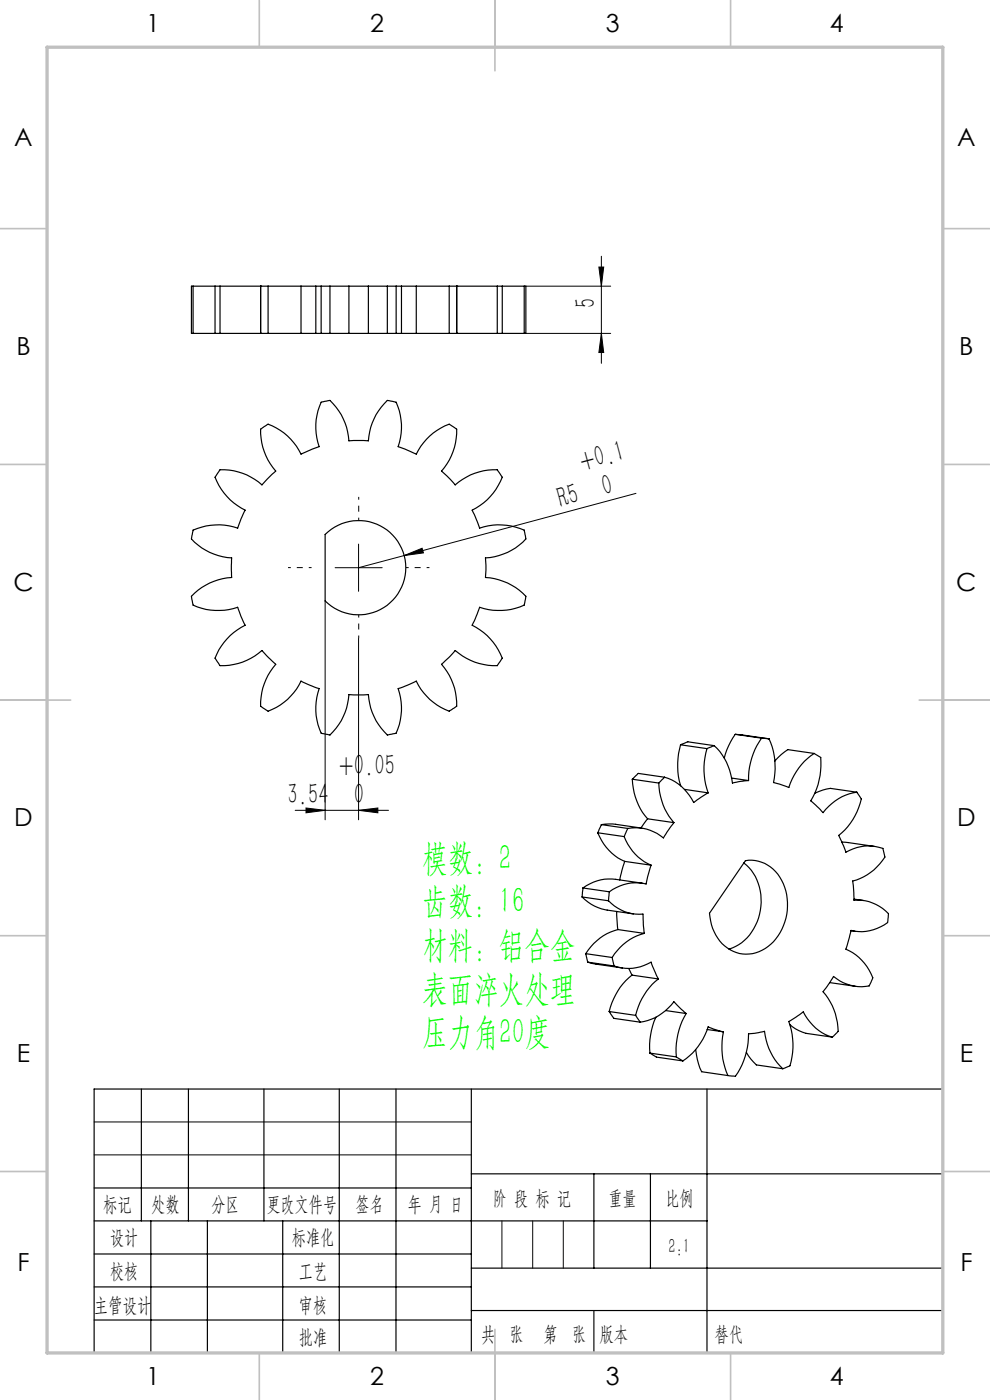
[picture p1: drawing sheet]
<svg xmlns="http://www.w3.org/2000/svg" width="210mm" height="297mm" viewBox="0 0 210 297" stroke-linecap="round" stroke-linejoin="round" font-family="sans-serif">
<g fill="none" stroke="#000" stroke-width=".25">
<path d="M41 70.7h4.6M41 60.7h4.6M41 60.7h-.4v10h.4M41 60.7v10M45.6 70.7h1.1M45.6 60.7h1.1M45.6 60.7v10M46.7 70.7h8.6M46.7 60.7h8.6M46.7 60.7v10M55.3 70.7h1.6M55.3 60.7h1.6"/>
<path d="M55.3 70.7h.1M55.3 60.7h.1M55.3 60.7v10M56.9 70.7h7M56.9 60.7h7M56.9 60.7v10M63.9 70.7h3.1M63.9 60.7h3.1M63.9 60.7v10M67 70.7h1.1M67 60.7h1.1M67 60.7v10"/>
<path d="M68.1 60.7h1.9M68.1 70.7h1.9M68.1 60.7v10M70 60.7h4M70 70.7h4M70 60.7v10M74 70.7h4.1M74 60.7h4.1M74 60.7v10M78.1 70.7h4.1M78.1 60.7h4.1M78.1 60.7v10"/>
<path d="M82.2 70.7h1.8M82.2 60.7h1.8M82.2 60.7v10M84 70.7h1.2M84 60.7h1.2M84 60.7v10M85.2 70.7h3.1M85.2 60.7h3.1M85.2 60.7v10M88.3 70.7h7M88.3 60.7h7M88.3 60.7v10"/>
<path d="M95.3 70.7h1.6M95.3 60.7h1.6M95.3 60.7v10M96.9 70.7h.1M96.9 60.7h.1M96.9 70.7h8.6M96.9 60.7h8.6M96.9 60.7v10M105.5 70.7h1M105.5 60.7h1M105.5 60.7v10M106.5 70.7h4.7"/>
<path d="M106.5 60.7h4.7M106.5 60.7v10M111.2 60.7h.3v10h-.3M111.2 60.7v10M55.3 91l1.6-1a12.5 12.5 0 0 1 7 6.3l3.8-1.5a12.6 12.6 0 0 1 .4-9.5l1.9-.4a13 13 0 0 1 4 8.6h4.1a13 13 0 0 1 4.1-8.6l1.8 .4a12.6 12.6 0 0 1 .5 9.5l3.8 1.5a12.5 12.5 0 0 1 7-6.3l1.6 1a13 13 0 0 1-3.2 8.9l2.9 3a12.8 12.8 0 0 1 8.9-3.2l1 1.5a13.1 13.1 0 0 1-6.3 7l1.5 3.8a13.1 13.1 0 0 1 9.5 .5l.3 1.8a12.4 12.4 0 0 1-8.5 4.1v4.1a12.6 12.6 0 0 1 8.5 4l-.3 1.9a12.9 12.9 0 0 1-9.5 .4l-1.5 3.8a13.1 13.1 0 0 1 6.3 7l-1 1.6a12.8 12.8 0 0 1-8.9-3.2l-2.9 2.9a13 13 0 0 1 3.2 8.9l-1.6 1.1a12.4 12.4 0 0 1-7-6.4l-3.8 1.6a12.7 12.7 0 0 1-.5 9.4l-1.8 .4a13 13 0 0 1-4.1-8.5h-4.1a13 13 0 0 1-4 8.5l-1.9-.4a12.7 12.7 0 0 1-.4-9.4l-3.8-1.6a12.4 12.4 0 0 1-7 6.4l-1.6-1.1a13 13 0 0 1 3.2-8.9l-2.9-2.9a12.6 12.6 0 0 1-8.9 3.2l-1.1-1.6a13.1 13.1 0 0 1 6.4-7l-1.6-3.8a12.9 12.9 0 0 1-9.4-.4l-.4-1.9a12.6 12.6 0 0 1 8.5-4v-4.1a12.4 12.4 0 0 1-8.5-4.1l.4-1.8a13.1 13.1 0 0 1 9.4-.5l1.6-3.8a13.1 13.1 0 0 1-6.4-7l1.1-1.5a12.6 12.6 0 0 1 8.9 3.2l2.9-3a13 13 0 0 1-3.2-8.9zM69 113.4a10 10 0 0 1 14.1-.1 10 10 0 0 1 0 14.2 10 10 0 0 1-14.1 0zM144.4 158a15.5 15.5 0 0 0 0 8.7M144.4 158l1.5-.6 5.6 .8M144.4 158l5.6 .8M150 158.8a14.9 14.9 0 0 0 .2 9.4M151.5 158.2l-1.5 .6M151.5 158.2a12.4 12.4 0 0 1 3.9 7.9l3.4-.5"/>
<path d="M156 155.8l-1.4 2.4-1 2.6M156 155.8l7.1 .9M156 155.8l5.5 .8M161.5 156.6a15.1 15.1 0 0 0-2.7 9M161.5 156.6l1.6 .1M163.1 156.7a14.5 14.5 0 0 1 1 9.3l3.2 1.1a13.3 13.3 0 0 1 5.4-7.3M172.7 159.8l1.4 .9a15.6 15.6 0 0 1-2.1 9.2l2.6 2.5a10.9 10.9 0 0 1 7.2-4.3M172.7 159.8l-5.6-.8-1.4 1.1-1.3 1.4M126.8 176.7a11 11 0 0 0 5.7 6M126.8 176.7l5.6 .8M127.6 174.9l-.8 1.8M127.6 174.9l2.4-.1 6.1 .9"/>
<path d="M127.6 174.9l5.6 .9M132.4 177.5a10.7 10.7 0 0 0 5.7 6M133.2 175.8l-.8 1.7M134.1 165.3a13.4 13.4 0 0 0 3.3 8.4M134.1 165.3l5.6 .8M137.4 173.7l-1.5 1.9M137.4 173.7l5.5 .8M139.7 166.1a13.1 13.1 0 0 0 3.2 8.4M141 164.9l-1.3 1.2M141 164.9a10 10 0 0 1 6.1 5.3l3.1-2M141 164.9l-5.6-.8-1.3 1.2M142.9 174.5l-2.2 3.3a9 9 0 0 0-7.5-2"/>
<path d="M145.2 167.5l5 .7M155.2 165.1l3.6 .5M178.6 178.6l6.9 1M181.8 168.1l.9 1.4a13.6 13.6 0 0 1-4.8 7.7l1.5 3.6a9.2 9.2 0 0 1 7.9-.8l.4 1.8a11.7 11.7 0 0 1-6.8 5.1l.3 4.1a9.1 9.1 0 0 1 7.3 2.8l-.2 1.9a9.2 9.2 0 0 1-7.8 1.7l-1.1 4a10.7 10.7 0 0 1 5.7 6l-.7 1.8a9.1 9.1 0 0 1-7.6-2.1l-2.2 3.3a13.1 13.1 0 0 1 3.2 8.4l-1.2 1.2M181.8 168.1l-5.7-.9-1.5 .4-1.8 .7M123.5 190.3a9.4 9.4 0 0 0 5.3 2.8l5.6 .8M123.5 190.3l5.6 .8M123.6 188.4l-.1 1.9M123.6 188.4l5.7 .8M129.1 191.1a8.8 8.8 0 0 0 7.3 2.8l.3 4.1M129.3 189.2l-.2 1.9M130.8 193.4l.3 3.8"/>
<path d="M131.1 197.2a11.3 11.3 0 0 0-6.9 5.1M131.1 197.2l5.6 .8M132.5 182.7l-1.1 4M132.5 182.7l5.6 .8M136.2 187.4l-5.6-.9a9.4 9.4 0 0 0-7 1.9M136.7 198a11.3 11.3 0 0 0-6.8 5.1M138.1 183.5l-1 4a9.3 9.3 0 0 0-7.8 1.7M157.8 183.1a11 11 0 0 1 1.7 14.6 8.7 8.7 0 0 1-4.9 3.7M158.1 182.6a7.6 7.6 0 0 1 8.3 5.6 11.4 11.4 0 0 1-4.1 13 7.3 7.3 0 0 1-10.8-3.5l-.6-1.5-.4-2.5zM180.5 197.4l.9 .2M181.2 190.7l2 .3M124.2 202.3l.5 1.8"/>
<path d="M124.2 202.3l5.7 .8M124.7 204.1l1.5 .4 5.8 .8M124.7 204.1l5.6 .8M129.2 214.6l1 1.4 5.6 .8M129.2 214.6l5.6 .8M129.9 203.1l.4 1.8M130.3 204.9a9.1 9.1 0 0 0 7.8-.8l1.6 3.6M133.4 205.5l.7 1.4M134.1 206.9a13.9 13.9 0 0 0-4.9 7.7M134.1 206.9l5.6 .8M134.8 215.4l1 1.4M139.1 215.8a15.1 15.1 0 0 0-1.2 7.6"/>
<path d="M139.7 207.7a13.9 13.9 0 0 0-4.9 7.7M141.2 214.4l4.4 .6M145.6 215a15.3 15.3 0 0 0-2.1 9.2M145.6 215l-2.7-2.5a10.7 10.7 0 0 1-7.1 4.3M150 218.4l3.5 .5M153.5 218.9a15.1 15.1 0 0 0 .9 9.3M153.5 218.9l-3.3-1.1a13.5 13.5 0 0 1-5.3 7.3M167.6 217.4l1.1 .9 2.3 .9 5.6 .8M176 208.5l5.4 .7M30 231v28M40 231v28M56 231v28"/>
<path d="M72 231v56M84 231v56M100 231v56M137.9 223.4l1.3 .9 5.7 .8M137.9 223.4l5.6 .8M143.5 224.2l1.4 .9M147.6 222.7l.6 3 .6 1.7 5.6 .8M150 231v56M158.3 223.3l1 1.4 1.1 1.2 5.7 .8M166.1 226.7a12.9 12.9 0 0 1-3.9-7.9l-3.4 .5a15.4 15.4 0 0 1-2.8 9l-1.6-.1M176.6 220a10 10 0 0 1-6.2-5.3l-3.1 2a14.9 14.9 0 0 1 .3 9.4l-1.5 .6M200 231h-180v56"/>
<path d="M20 252h80M20 259h130M32 259v28M44 259v28M60 259v28M100 249h100M126 249v20M138 249v20M20 266h80M20 273h80M100 269h100M100 278h100"/>
<path d="M20 280h80"/>
</g>
<g fill="none" stroke="#000" stroke-width=".21">
<path d="M127 56.7h1.1l-.5 4zM127.6 54.4v22.7M111.5 60.7h18M111.5 70.7h18M127.6 70.7l.5 4.1h-1.1zM76.1 115.4v10M85.7 117.9l3.8-1.6 .3 1zM134.9 104.7l-58.8 15.7M69 127.5v46.4M71.1 120.4h10M76.1 135.4v38.5M62.6 171.9h19.8"/>
<path d="M64.9 171.4l4.1 .5-4.1 .5zM76.1 171.9l4.1-.5v1zM20 238h80M20 245h80"/>
</g>
<path d="M76.1 110.4v-5M66.1 120.4h-5M76.1 130.4v5M86.1 120.4h5" fill="none" stroke="#000" stroke-width=".21" stroke-dasharray="30.5 1.3 1.3 1.3" stroke-dashoffset="29.9" stroke-linecap="butt"/>
<path d="M106.5 259v10M113 259v10M119.5 259v10" fill="none" stroke="#0a0605" stroke-width=".21"/>
<path d="M126 278v9" fill="none" stroke="#0a0605" stroke-width=".25"/>
<g fill="none" stroke="#c0c0c0" stroke-width=".35">
<path d="M55 0v10M105 0v15M155 0v10M0 48.5h10M200 48.5h10M0 98.5h10M200 98.5h10M0 148.5h15M195 148.5h15M0 198.5h10M200 198.5h10M0 248.5h10"/>
<path d="M200 248.5h10M55 287v10M105 282v15M155 287v10"/>
</g>
<path d="M10 10h190v277h-190z" fill="none" stroke="#c0c0c0" stroke-width=".7"/>
<g fill="#000">
<path d="M85.7 117.9l3.8-1.6 .3 1z"/>
<path d="M127 56.7h1.1l-.5 4zM127.6 70.7l.5 4.1h-1.1z"/>
<path d="M76.1 171.9l4.1-.5v1zM64.9 171.4l4.1 .5-4.1 .5z"/>
</g>
<g font-size="7.8" fill="#0f0">
<text x="89.6" y="184.5">模数：2</text>
<text x="89.6" y="193.8">齿数：16</text>
<text x="89.6" y="203">材料：铝合金</text>
<text x="89.6" y="212.3">表面淬火处理</text>
<text x="89.6" y="221.6">压力角20度</text>
</g>
<g font-size="6.3">
<text x="126.3" y="65.4" transform="rotate(-90 126.3 65.4)">5</text>
<text x="123.7" y="100" transform="rotate(-15 123.7 100)">+0.1</text>
<text x="118.9" y="107.7" transform="rotate(-15 118.9 107.7)">R5</text>
<text x="128.2" y="105.2" transform="rotate(-15 128.2 105.2)">0</text>
<text x="72" y="164.4">+0.05</text>
<text x="61" y="170.6">3.54</text>
<text x="75" y="170.6">0</text>
</g>
<g font-size="5.3">
<text x="31" y="6.8">1</text>
<text x="78.5" y="6.8">2</text>
<text x="128.5" y="6.8">3</text>
<text x="176" y="6.8">4</text>
<text x="3" y="31.1">A</text>
<text x="203" y="31.1">A</text>
<text x="3.5" y="75.3">B</text>
<text x="203.5" y="75.3">B</text>
<text x="2.8" y="125.3">C</text>
<text x="202.8" y="125.3">C</text>
<text x="3" y="175.3">D</text>
<text x="203" y="175.3">D</text>
<text x="3.6" y="225.3">E</text>
<text x="203.6" y="225.3">E</text>
<text x="3.7" y="269.6">F</text>
<text x="203.7" y="269.6">F</text>
<text x="31" y="293.8">1</text>
<text x="78.5" y="293.8">2</text>
<text x="128.5" y="293.8">3</text>
<text x="176" y="293.8">4</text>
</g>
<g font-size="4.4">
<text x="21.9" y="256.9">标记</text>
<text x="32.1" y="256.9">处数</text>
<text x="44.9" y="256.9">分区</text>
<text x="56.5" y="256.9">更改文件号</text>
<text x="75.4" y="256.9">签名</text>
<text x="86.5" y="256.9">年 月 日</text>
<text x="104.5" y="255.6">阶 段 标 记</text>
<text x="129" y="255.6">重量</text>
<text x="141.1" y="255.6">比例</text>
<text x="23.3" y="263.9">设计</text>
<text x="61.9" y="263.9">标准化</text>
<text x="141.8" y="265.7">2:1</text>
<text x="23.3" y="271.1">校核</text>
<text x="63.4" y="271">工艺</text>
<text x="19.9" y="278.3">主管设计</text>
<text x="63.4" y="278.3">审核</text>
<text x="63.4" y="285.2">批准</text>
<text x="102.1" y="284.4">共 张</text>
<text x="115.3" y="284.4">第 张</text>
<text x="127.2" y="284.4">版本</text>
</g>
<text font-size="4.4" fill="#0a0605" x="151.6" y="284.4">替代</text>
</svg>
